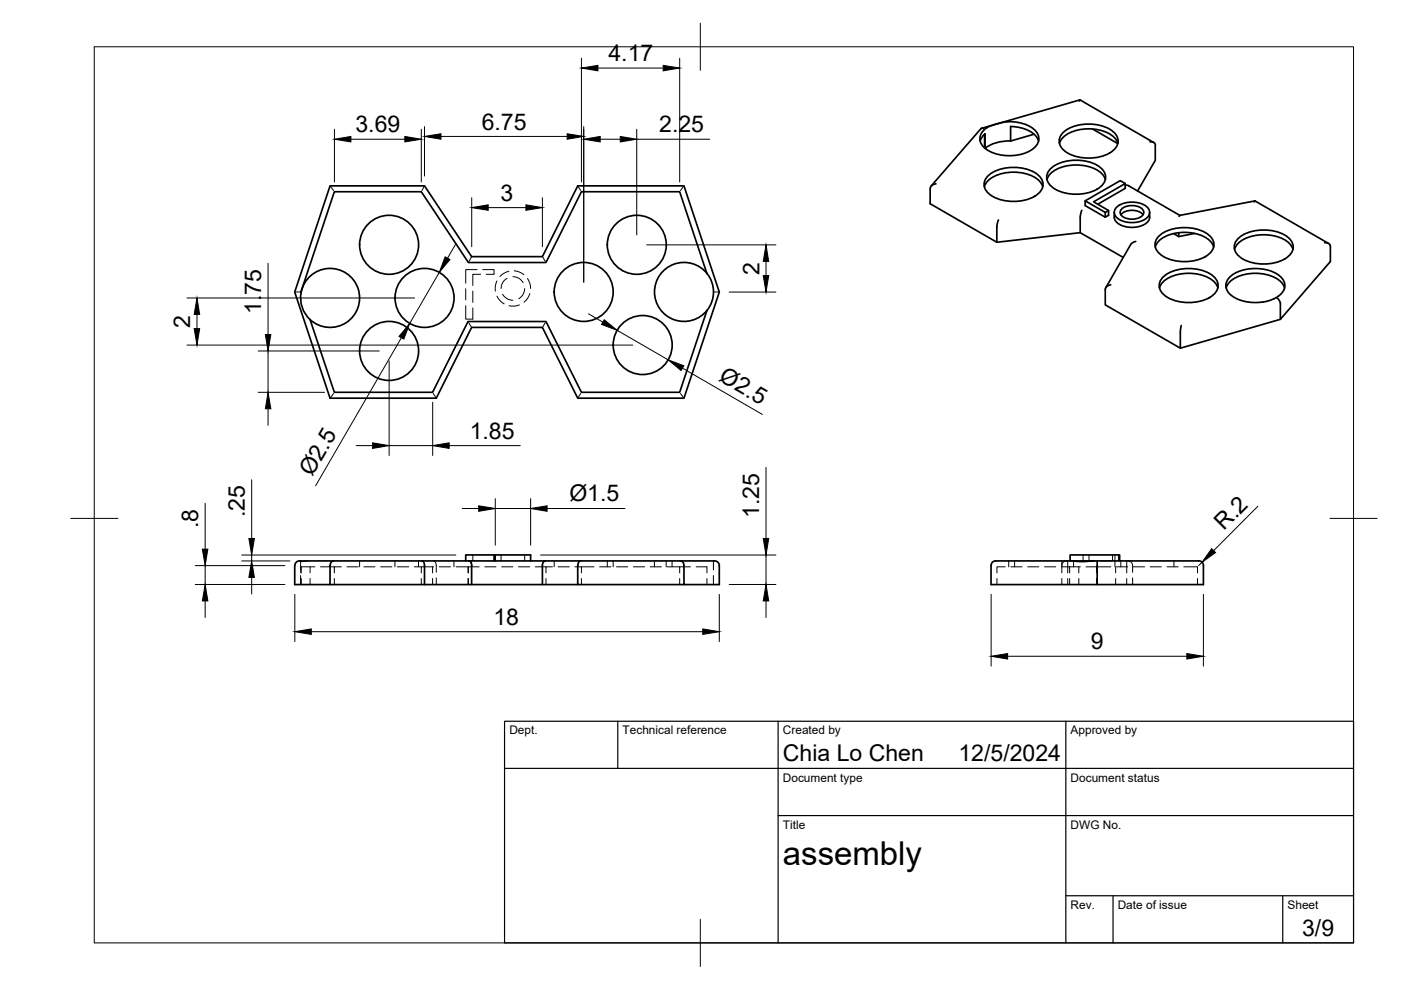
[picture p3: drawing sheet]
<svg xmlns="http://www.w3.org/2000/svg" width="297mm" height="210mm" viewBox="0 0 297 210" stroke-linecap="round" stroke-linejoin="round" font-family="sans-serif">
<!-- layer: Visible -->
<g fill="none" stroke="#000" stroke-width=".36">
<path d="M70 39.4h20l10 15h15l7.5-15h22.5l7.5 22.5-7.5 22.5h-22.5l-7.5-15h-15l-7.5 15h-22.5l-7.5-22.5zM198.4 39a1.25 1.25 0 0 0-1.2 .9v3.3l14.1 8.2 17.7-2.1 9.1 5.3M208.1 27.2l20.9-6 15.6 9M208.6 27.3h-.7l-10.5 12.2M208.6 27.6a9.2 9.2 0 0 1 10.7-.1 2.57 2.57 0 0 1-.8 4.4 9.2 9.2 0 0 1-10-.8 2.35 2.35 0 0 1 .1-3.5zM208.7 39.6a5.6 5.6 0 0 1 5.2-3 8.1 8.1 0 0 1 6.6 1.9l.6 1.1M208.7 28.5v2.9M208.9 28.4l-.8 .9-.3 .6M208.9 28.4v3a8.4 8.4 0 0 1 5.4-1.5M209.7 37a9.3 9.3 0 0 1 10.3 0 2.46 2.46 0 0 1 0 4.2 9.3 9.3 0 0 1-10.3 0 2.46 2.46 0 0 1 0-4.2zM214.3 29.9v-3.1a6.7 6.7 0 0 1 5.7 2.6l.2 .5M219.2 28.5l-4.9 1.4"/>
<path d="M222 38.1a5.6 5.6 0 0 1 5.1-3.1 8.1 8.1 0 0 1 6.7 2l.6 1.1M223 35.5a9.3 9.3 0 0 1 10.3 0 2.46 2.46 0 0 1 0 4.1 9.3 9.3 0 0 1-10.3 0 2.46 2.46 0 0 1 0-4.1zM225.7 27.9a9.3 9.3 0 0 1 10.3 0 2.46 2.46 0 0 1 0 4.1 9.3 9.3 0 0 1-10.3 0 2.46 2.46 0 0 1 0-4.1zM229 21.2l-.2 .2M231.7 27.4l5.3 3a5.6 5.6 0 0 0-5.2-3 8.1 8.1 0 0 0-6.6 1.9l-.6 1.1M238.6 38.9l-1.1-.6-7.4 4.3M238.6 39.3l.7 .1 10.8 6.3 15.9-3.1M243.8 30.1a.88 .88 0 0 1 1.2 .6l-.1 3.3-3.7 6.5M149.9 58l-5.8-17.3h-20.8l-7.5 15h-16.5l-10-15h-18.4l-7.1 21.3M211.3 48.1v3.3M211.7 46.6l-.3 1.5M229.4 44.6l-.3 1.1-.1 3.6"/>
<path d="M232.7 43.3l5.9-3.4v-1l-6.7 3.9 3.1 1.8v1l-.7 .5-4.2-2.5v-1l4.2 2.4M235 44.6l-.7 .4v1.1M236.2 45a2.4 2.4 0 0 0 2.1 3 5.4 5.4 0 0 0 5.1-1l.4-1M236.8 43.9a5.5 5.5 0 0 1 6.4 0 1.56 1.56 0 0 1-.5 2.7 5.6 5.6 0 0 1-5.9-.4 1.45 1.45 0 0 1 0-2.3zM237.7 45.5a3.4 3.4 0 0 1 4.6 0M237.8 44.3a3.4 3.4 0 0 1 4.6 .4 1.26 1.26 0 0 1-1.2 1.6 3.3 3.3 0 0 1-3.6-.9v-.7zM240.8 51.2l-.6 .2-.4 .4-5.4 9.2M243.7 45v1.1M244.9 52.4a5.6 5.6 0 0 1 5.2-3.1 8.1 8.1 0 0 1 6.6 2l.6 1.1M246 49.8a9.3 9.3 0 0 1 10.3 0 2.46 2.46 0 0 1 0 4.1 9.3 9.3 0 0 1-10.3 0 2.46 2.46 0 0 1 0-4.1zM246.9 58.5a9.3 9.3 0 0 1 10.3 0 2.46 2.46 0 0 1 0 4.1 9.3 9.3 0 0 1-10.3 0 2.46 2.46 0 0 1 0-4.1zM249.9 49.4v.8"/>
<path d="M250.2 45.6l-.2 .3M253.3 49.5l-3.4 .7-1-.7M261.7 52.9a5.6 5.6 0 0 1 5.2-3.1 8.1 8.1 0 0 1 6.6 2l.6 1.1M262.8 50.3a9.3 9.3 0 0 1 10.3 0 2.46 2.46 0 0 1 0 4.1 9.3 9.3 0 0 1-10.3 0 2.46 2.46 0 0 1 0-4.1zM265.9 42.8l.2-.2 15.6 9M280.8 51.5a.97 .97 0 0 1 1.3 .7M282.1 52.2v3.2l-10.6 12.3v-3.3M63.8 62a6.3 6.3 0 0 1 8.5-4.7 6.3 6.3 0 0 1 3 9.2 6.3 6.3 0 0 1-9.5 1.3l5.1 15.4h20.8l7.5-15h16.6l7.5 15h20.8l5.8-17.4M63.8 62a6.3 6.3 0 0 0 2 5.8M235.5 60.4a1.23 1.23 0 0 0-1.2 1v3.2l16 9.2M245.8 61a5.6 5.6 0 0 1 5.2-3 8.1 8.1 0 0 1 6.6 1.9l.6 1.1M260 61a5.6 5.6 0 0 1 5.1-3 8.1 8.1 0 0 1 6.7 1.9l.6 1.1"/>
<path d="M270.7 63.2a1.63 1.63 0 0 1 .8 1.2M271.5 67.7l-21.2 6.1v-3.6l.1-1.2M272.2 61.5l-.5 .7-.7 .6M272.2 61.5a2.61 2.61 0 0 0-1.3-3.3 9.4 9.4 0 0 0-9.8 .2 2.5 2.5 0 0 0 .2 4.4 9.3 9.3 0 0 0 9.8 0M63.5 118.9h87.9M63.6 118.9a1.03 1.03 0 0 0-1.1 1v4h60M70 119.9v4M70.7 118.9a.9 .9 0 0 0-.7 1M89.5 118.9a.89 .89 0 0 1 .5 1v4M98.7 118.9v-1.2h6.1v1.2M99.5 118.9a.89 .89 0 0 1 .5 1M100 119.9v4"/>
<path d="M105 118.9v-1.2h7.5v1.2M115.6 118.9a.89 .89 0 0 0-.6 1v4M123.1 118.9a.89 .89 0 0 0-.6 1v4h22.5M144.3 118.9a.9 .9 0 0 1 .7 1v4h7.5v-4a1.02 1.02 0 0 0-1-1M211.1 118.9h16.1l2.2 .2 2.6-.2M211.1 118.9a1.01 1.01 0 0 0-1 1v4h45l.1-4a1.01 1.01 0 0 0-1-1M226.9 118.9v-1.2h10.5v1.2M227.2 118.9h4.8M232 118.9h.6M254.1 118.9h-21.5v5"/>
<circle cx="82.5" cy="51.9" r="6.3"/>
<circle cx="135" cy="51.9" r="6.3"/>
<circle cx="82.5" cy="74.4" r="6.3"/>
<circle cx="90" cy="63.2" r="6.3"/>
<circle cx="123.8" cy="61.9" r="6.3"/>
<circle cx="136.3" cy="73.2" r="6.3"/>
<circle cx="145" cy="61.9" r="6.3"/>
</g>
<circle cx="208.9" cy="31.4" r=".18" fill="#000"/>
<!-- layer: Hidden -->
<g fill="none" stroke="#000" stroke-width=".21">
<path d="M70 39.4l.7 1M90 39.4l-.5 1M122.5 39.4l.6 1M145 39.4l-.7 1M100 54.4l-.5 1M101.2 57.2h-2.5v2.8M101.9 58.2h-1.7v2.3M102.3 57.2h2.5v1h-1.7M105.4 59.6a3.6 3.6 0 0 0-.4 2.1M107.5 59l-.3 .2a2.43 2.43 0 0 0-1 2M107.9 57.5a3.9 3.9 0 0 0-1.9 1.1M108.8 58.7h.1a2.39 2.39 0 0 1 2 1.2"/>
<path d="M109 57.4l1.1 .3 1 .5M111.8 59a3.8 3.8 0 0 1 .7 2.2M115 54.4l.6 1M62.5 61.9h1M98.7 64.8v2.9h1.5v-2.4M98.7 61.2v2.4M99.4 68.4l.6 1M100.2 61.7v2.4M105.4 62.8a3.7 3.7 0 0 0 1.5 1.6M106.6 62.4l1 1 1.1 .3M110.1 64.7a3.6 3.6 0 0 1-2.2 .1M111.2 61.2v.2a2.39 2.39 0 0 1-1.2 1.9"/>
<path d="M112.3 62.2v.1a3.7 3.7 0 0 1-1.2 1.8M115.6 68.4l-.6 1M151.4 61.9h1.1M70.7 83.4l-.7 1M91.9 83.4l.6 1M123.1 83.4l-.6 1M144.3 83.4l.7 1M63.7 118.9v1.9M63.8 118.9l.2 .2 1.4-.2M76.2 118.9v1.3M83.7 118.9v1.3M88.7 118.9v1.3"/>
<path d="M91.9 118.9a.9 .9 0 0 1 .6 1v1.4M96.2 118.9v1.3M99.4 118.9a.84 .84 0 0 1 .6 1M100.2 117.7v1.2M106.2 117.7v1.2M111.3 117.7v1.2M117.5 118.9v1.3M128.8 118.9v1.3M130 118.9v1.3M138.7 118.9v1.3M141.2 118.9v1.3M142.5 118.9v1.3"/>
<path d="M151.3 118.9v1.9M213.9 118.9v1.3M215.1 118.9v1.3M225.1 118.9v2.6M226.1 118.9a1 1 0 0 0-1 1M226.4 118.9v2.6M227.6 118.9v1.3M229.5 118.9h2.4M229.6 117.7v1.2M230.9 117.7v1.2M233.3 118.9h2.5M235.9 117.7v1.2"/>
<path d="M236.4 117.7v2.5M237.1 117.7v1.2M237.6 118.9v1.3M238.9 118.9v2.6M239.1 118.9a1 1 0 0 1 1 1v1.4M248.9 118.9v1.3M63.7 122v1.9M63.8 122.7v1.2M65.7 120.2v1.3M65.7 122.7v1.2M66.8 120.2h-3v1.3M67.9 120.2h3"/>
<path d="M70.9 122.7v1.2M72.4 120.2h-1.5v1.3M73.6 120.2h2.3M77.1 120.2h2.4M80.7 120.2h2.4M84.3 120.2h2.4M87.8 120.2h1.5M89.3 122.7v1.2M91.7 120.2v1.3M91.7 122.7v1.2M91.9 120.2h-2.6v1.3M92.5 122.5v1.4"/>
<path d="M93.1 120.2h2.4M96.7 120.2h2.6M99.2 120.2v1.3M99.2 122.7v1.2M99.3 122.7v1.2M101.6 120.2h-2.3v1.3M102.8 120.2h2.4M106.4 120.2h2.3M109.9 120.2h2.4M113.5 120.2h2.3M115.8 122.7v1.2M117.1 120.2h-1.3v1.3"/>
<path d="M118.3 120.2h2.4M121.9 120.2h1.4M123.3 122.7v1.2M125.9 120.2h-2.6v1.3M127.1 120.2h2.4M130.7 120.2h2.4M134.3 120.2h2.4M137.9 120.2h2.3M141.4 120.2h2.7M144.1 122.7v1.2M146.4 120.2h-2.3v1.3M147.6 120.2h2.3v1.3"/>
<path d="M149.9 122.7v1.2M151.3 122v1.9M211.4 122.7v1.2M213.1 120.2h-1.7v1.3M214.3 120.2h2.4M217.9 120.2h2.4M221.5 120.2h2.3M225 120.2h1.8M225.1 122.7v1.2M226.4 122.7v1.2M226.8 120.2h2.3M226.8 120.2v1.3"/>
<path d="M226.8 122.7v1.2M228.7 120.2v1.3M228.7 122.7v1.2M230.3 120.2h2.2M232.5 122.7v1.2M235.5 120.2h-3v1.3M236.5 120.2v1.3M236.5 122.7v1.2M236.7 120.2h2.4M238.9 122.7v1.2M240.1 122.5v1.4M240.3 120.2h2.4"/>
<path d="M243.9 120.2h2.3M247.4 120.2h2.4M251 120.2h2.9v1.3M253.9 122.7v1.2"/>
</g>
<!-- layer: BORDER -->
<path d="M20 9.9h267v190h-267zM148.5 4.9v10M15 109.9h10M282 109.9h10M148.5 194.9v10" fill="none" stroke="#000" stroke-width=".21"/>
<!-- layer: TITLEBLOCK -->
<path d="M107 152.9h180v47h-180zM131 152.9v10M165 152.9v47M226 152.9v47M107 162.9h180M165 172.9h122M226 189.9h61M236 189.9v10M272 189.9v10" fill="none" stroke="#000" stroke-width=".25"/>
<!-- layer: FD_Dimensions -->
<g fill="none" stroke="#000" stroke-width=".21">
<path d="M123.3 12.3v26.3M126.8 14.4h13.8M144.1 12.3v26.3M70.9 27.4v11.2M74.4 29.5h11.4M89.3 27.4v11.2M90 26.8v10.5M93.5 28.9h26.7M123.8 26.8v33M127.3 29.5h4.2M135 27.4v22.4M135 29.5h15.5"/>
<path d="M56.8 55.8v15.1M93.1 57.8l-6.2 10.8M96.6 51.7l-1.7 3M100 41.9v10.4M103.5 44h8M115 41.9v10.4M137.1 51.9h27.4M162.4 55.4v3M39.6 73.2h94.6M39.6 63.2h48.3M41.8 66.7v3M54.7 74.4h25.7"/>
<path d="M56.8 74.4v8.8M82.5 76.5v20.1M85.1 71.6l-18.2 31.4M124.8 66.5l3 1.8M130.9 70l10.8 6.3M144.7 78.1l16.9 9.8M154.6 61.9h9.9M54.7 83.2h14.1M56.8 86.7v3.5M75.5 94.5h3.5M82.5 94.5h9.2M91.7 85.3v11.3"/>
<path d="M95.2 94.5h15.1M162.4 99.1v15.1M41.4 119.9h19M43.5 106.7v9.7M43.5 119.9v4M51.2 117.7h45.4M51.2 118.9h10.3M53.4 101.7v12.5M53.4 117.7v1.2M98 107.8h3.5M105 105.7v9.9M105 107.8h7.5"/>
<path d="M112.5 105.7v9.9M114.6 117.7h49.9M116 107.8h16.5M162.4 117.7v6.2M254.8 119.2l-.7 .7M266.7 107.4l-9.4 9.3M41.4 123.9h19M43.5 127.4v3.5M53.4 122.4v3.5M62.5 126v10M66 133.9h83M152.5 126v10"/>
<path d="M154.6 123.9h9.9M162.4 127.4v3.5M210.1 126v15.2M213.6 139.1h38M255.1 126v15.2"/>
</g>
<g fill="#000" stroke="#000" stroke-width=".21">
<path d="M123.3 14.4l3.5-.5v1.1zM140.6 13.9l3.5 .5-3.5 .6zM70.9 29.5l3.5-.6v1.2zM85.8 28.9l3.5 .6-3.5 .6zM90 28.9l3.5-.5v1.1zM120.2 28.4l3.6 .5-3.6 .6zM123.8 29.5l3.5-.6v1.2zM131.5 28.9l3.5 .6-3.5 .6zM94.4 54.5l1 .5-2.3 2.8zM100 44l3.5-.6v1.2zM111.5 43.4l3.5 .6-3.5 .6zM161.8 58.4h1.2l-.6 3.5z"/>
<path d="M162.4 51.9l.6 3.5h-1.2zM41.2 69.7h1.1l-.5 3.5zM41.8 63.2l.5 3.5h-1.1zM56.3 70.9h1.1l-.6 3.5zM86.9 68.6l-1.3 3.3-1-.6zM128.1 67.8l2.8 2.2-3.4-1.2zM141.7 76.3l3.3 1.2-.6 1.1zM56.8 83.2l.6 3.5h-1.1zM79 93.9l3.5 .6-3.5 .6zM91.7 94.5l3.5-.6v1.2zM42.9 116.4h1.2l-.6 3.5zM52.8 114.2h1.1l-.5 3.5z"/>
<path d="M101.5 107.2l3.5 .6-3.5 .6zM112.5 107.8l3.5-.6v1.2zM161.8 114.2h1.2l-.6 3.5zM256.9 116.3l.8 .9-2.9 2zM43.5 123.9l.6 3.5h-1.2zM53.4 118.9l.5 3.5h-1.1zM62.5 133.9l3.5-.6v1.2zM149 133.3l3.5 .6-3.5 .6zM162.4 123.9l.6 3.5h-1.2zM210.1 139.1l3.5-.5v1.1zM251.6 138.6l3.5 .5-3.5 .6z"/>
</g>
<text font-size="7" x="166" y="183.4">assembly</text>
<g font-size="4.9">
<text x="129" y="13">4.17</text>
<text x="75.4" y="28.1">3.69</text>
<text x="102.1" y="27.5">6.75</text>
<text x="139.8" y="28.1">2.25</text>
<text x="106.2" y="42.6">3</text>
<text x="161" y="58.2" transform="rotate(-90 161 58.2)">2</text>
<text x="40.3" y="69.5" transform="rotate(-90 40.3 69.5)">2</text>
<text x="55.4" y="66.6" transform="rotate(-90 55.4 66.6)">1.75</text>
<text x="152.2" y="80.6" transform="rotate(30 152.2 80.6)">Ø2.5</text>
<text x="99.6" y="93">1.85</text>
<text x="66.2" y="101.2" transform="rotate(-60 66.2 101.2)">Ø2.5</text>
<text x="120.7" y="106.3">Ø1.5</text>
<text x="42" y="112" transform="rotate(-90 42 112)">.8</text>
<text x="51.9" y="109.7" transform="rotate(-90 51.9 109.7)">.25</text>
<text x="161" y="109.8" transform="rotate(-90 161 109.8)">1.25</text>
<text x="259.5" y="112.6" transform="rotate(-45 259.5 112.6)">R.2</text>
<text x="104.6" y="132.5">18</text>
<text x="231.3" y="137.7">9</text>
<text x="166" y="161.4">Chia Lo Chen</text>
<text x="203.2" y="161.4">12/5/2024</text>
<text x="276.1" y="198.6">3/9</text>
</g>
<g font-size="2.5">
<text x="108" y="155.7">Dept.</text>
<text x="132" y="155.7">Technical reference</text>
<text x="166" y="155.7">Created by</text>
<text x="227" y="155.7">Approved by</text>
<text x="166" y="165.7">Document type</text>
<text x="227" y="165.7">Document status</text>
<text x="166" y="175.7">Title</text>
<text x="227" y="175.7">DWG No.</text>
<text x="227" y="192.7">Rev.</text>
<text x="237" y="192.7">Date of issue</text>
<text x="273" y="192.7">Sheet</text>
</g>
</svg>
